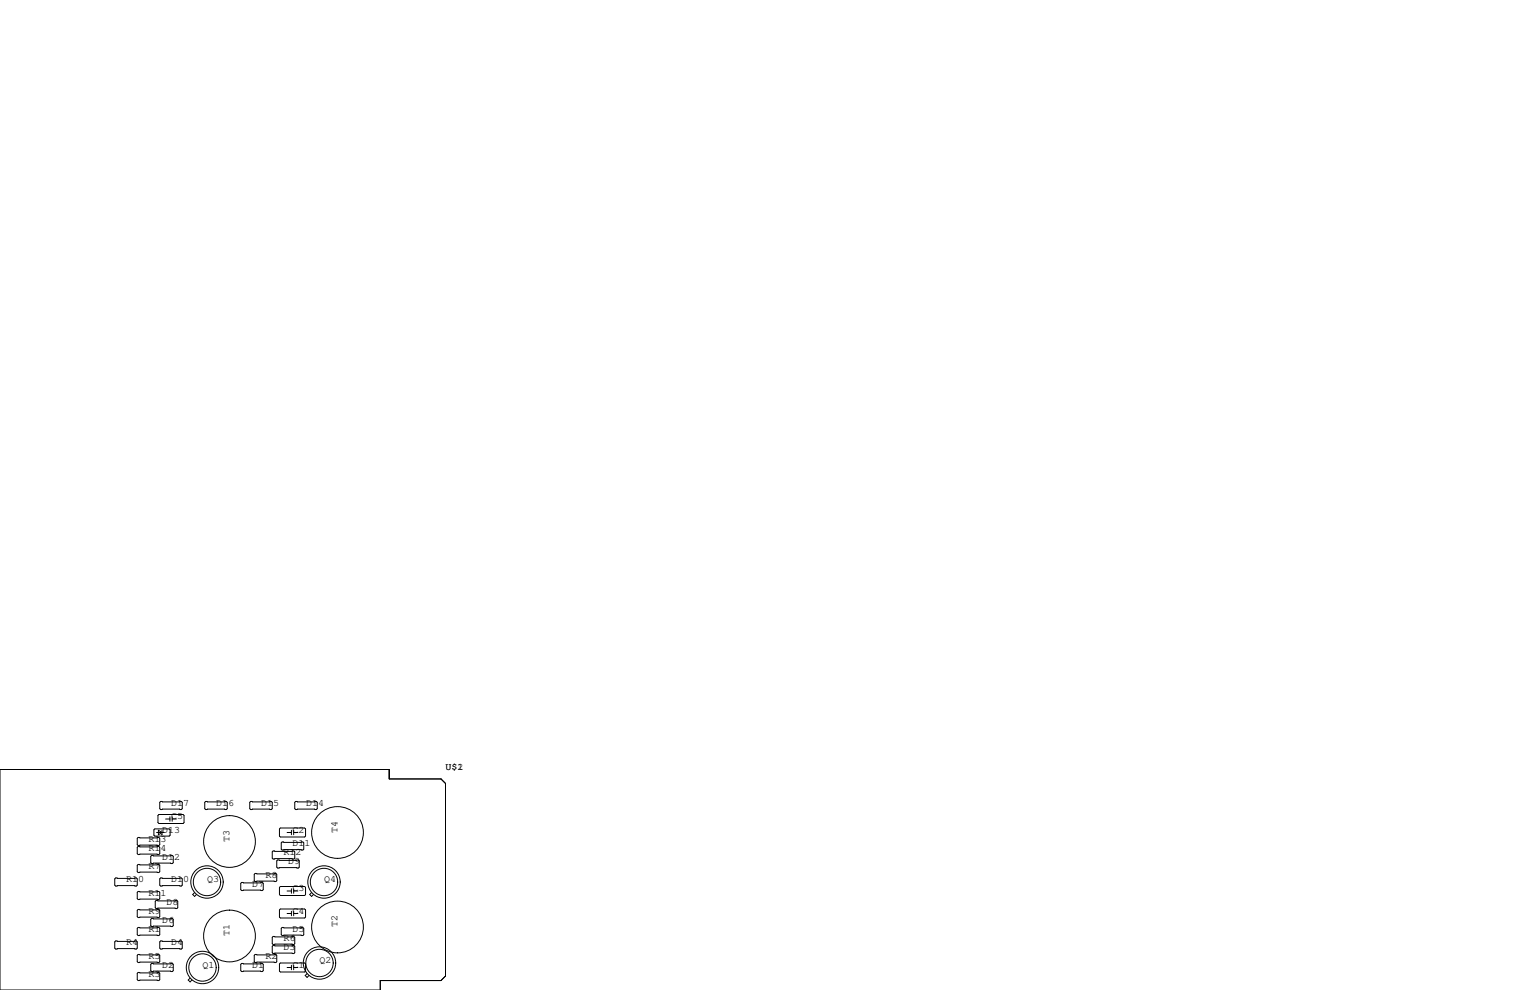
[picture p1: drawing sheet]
<svg xmlns="http://www.w3.org/2000/svg" width="432mm" height="279mm" viewBox="0 0 432 279" stroke-linecap="round" stroke-linejoin="round" font-family="sans-serif">
<g fill="none" stroke="#000" stroke-width=".28">
<path d="M0 217.2h109.9v2.6h14.6l1.2 1.3v54.4l-1.2 1.2h-17.2v2.7h-107.3zM39 238.9h5.8l.3 .2v1.8l-.3 .3h-5.8l-.3-.3v-1.8zM39 236.3h5.8l.3 .3v1.8l-.3 .2h-5.8l-.3-.2v-1.8zM43.4 234.2l.3-.3h4.1l.2 .3v1.5l-.2 .3h-4.1l-.3-.3zM44.2 234.9h2.2M44.6 230.1l.2-.2h6.9l.2 .2v2.1l-.2 .2h-6.9l-.2-.2zM44.7 234.3l1 .6-1 .7zM45.3 226.2h5.9l.2 .2v1.8l-.2 .3h-5.9l-.2-.3v-1.8zM45.7 234.3v1.3h-.2M46.7 231.1h1.3M48 230.5v1.3M48.6 231.1h1.2"/>
<path d="M48.6 230.5v1.3M58 226.2h5.9l.2 .2v1.8l-.2 .3h-5.9l-.2-.3v-1.8zM70.7 226.2h5.9l.2 .2v1.8l-.2 .3h-5.9l-.2-.3v-1.8zM78.9 233.9l.2-.2h6.9l.2 .2v2.1l-.2 .2h-6.9l-.2-.2zM79.6 237.6h5.9l.2 .3v1.7l-.2 .3h-5.9l-.2-.3v-1.7zM81 234.9h1.2M82.2 234.3v1.3M82.9 234.3v1.3M82.9 234.9h1.2M83.4 226.2h5.9l.2 .2v1.8l-.2 .3h-5.9l-.2-.3v-1.8zM32.6 247.8h5.9l.2 .2v1.8l-.2 .3h-5.9l-.2-.3v-1.8zM38.7 251.8l.3-.2h5.8l.3 .2v1.8l-.3 .3h-5.8l-.3-.3z"/>
<path d="M38.7 256.9l.3-.2h5.8l.3 .2v1.8l-.3 .3h-5.8l-.3-.3zM39 244h5.8l.3 .2v1.8l-.3 .3h-5.8l-.3-.3v-1.8zM42.5 259.5l.3-.3h5.8l.3 .3v1.7l-.3 .3h-5.8l-.3-.3zM42.8 241.4h5.8l.3 .3v1.8l-.3 .2h-5.8l-.3-.2v-1.8zM43.8 254.4l.3-.3h5.8l.3 .3v1.8l-.3 .2h-5.8l-.3-.2zM45.1 248l.2-.2h5.9l.2 .2v1.8l-.2 .3h-5.9l-.2-.3zM54.9 251.9l-.5 .6 .5 .5 .5-.5M67.9 249.3l.3-.3h5.8l.3 .3v1.8l-.3 .2h-5.8l-.3-.2zM71.8 246.8l.2-.3h5.9l.2 .3v1.7l-.2 .3h-5.9l-.2-.3zM77.1 240.2h5.8l.3 .2v1.8l-.3 .2h-5.8l-.3-.2v-1.8zM78.4 242.7h5.8l.3 .3v1.7l-.3 .3h-5.8l-.3-.3v-1.7zM78.9 250.4l.2-.2h6.9l.2 .2v2.1l-.2 .2h-6.9l-.2-.2z"/>
<path d="M78.9 256.8l.2-.3h6.9l.2 .3v2l-.2 .3h-6.9l-.2-.3zM81 257.8h1.2M81 251.5h1.2M82.2 250.8v1.3M82.2 257.2v1.2M82.9 257.8h1.2M82.9 250.8v1.3M82.9 257.2v1.2M82.9 251.5h1.2M87.9 251.9l-.5 .6 .5 .5 .6-.5M32.6 265.6h5.9l.2 .2v1.8l-.2 .2h-5.9l-.2-.2v-1.8zM38.7 274.7l.3-.3h5.8l.3 .3v1.8l-.3 .2h-5.8l-.3-.2z"/>
<path d="M38.7 262l.3-.3h5.8l.3 .3v1.8l-.3 .2h-5.8l-.3-.2zM38.7 269.6l.3-.2h5.8l.3 .2v1.8l-.3 .3h-5.8l-.3-.3zM42.5 272.2l.3-.3h5.8l.3 .3v1.7l-.3 .3h-5.8l-.3-.3zM45.1 265.8l.2-.2h5.9l.2 .2v1.8l-.2 .2h-5.9l-.2-.2zM53.6 276l-.5 .6 .5 .5 .6-.5M67.9 272.2l.3-.3h5.8l.3 .3v1.7l-.3 .3h-5.8l-.3-.3zM71.8 269.6l.2-.2h5.9l.2 .2v1.8l-.2 .3h-5.9l-.2-.3zM76.8 264.5l.3-.2h5.8l.3 .2v1.8l-.3 .3h-5.8l-.3-.3zM76.8 267.1l.3-.3h5.8l.3 .3v1.8l-.3 .2h-5.8l-.3-.2zM78.9 272l.2-.2h6.9l.2 .2v2.1l-.2 .2h-6.9l-.2-.2zM79.4 262l.2-.3h5.9l.2 .3v1.8l-.2 .2h-5.9l-.2-.2zM81 273h1.2"/>
<path d="M82.2 272.4v1.3M82.9 272.4v1.3M82.9 273h1.2M86.7 274.8l-.6 .5 .6 .5 .5-.5"/>
<circle cx="64.8" cy="237.5" r="7.3"/>
<circle cx="95.3" cy="234.9" r="7.3"/>
<circle cx="58.4" cy="248.9" r="4.6"/>
<circle cx="58.4" cy="248.9" r="3.9"/>
<circle cx="91.4" cy="248.9" r="4.6"/>
<circle cx="91.4" cy="248.9" r="3.9"/>
<circle cx="57.1" cy="273" r="4.6"/>
<circle cx="57.1" cy="273" r="3.9"/>
<circle cx="64.8" cy="264.2" r="7.3"/>
<circle cx="90.2" cy="271.8" r="4.6"/>
<circle cx="90.2" cy="271.8" r="3.9"/>
<circle cx="95.3" cy="261.6" r="7.3"/>
</g>
<g font-size="2.8">
<text x="125.7" y="217.2">U$1</text>
<text x="129.1" y="217.2">2</text>
<text x="48.3" y="227.3">D17</text>
<text x="61" y="227.3">D16</text>
<text x="73.7" y="227.3">D15</text>
<text x="86.4" y="227.3">D14</text>
<text x="48.3" y="231.1">C5</text>
<text x="41.9" y="237.5">R13</text>
<text x="45.7" y="234.9">D13</text>
<text x="64.8" y="237.5" transform="rotate(-90 64.8 237.5)">T3</text>
<text x="82.5" y="238.8">D11</text>
<text x="82.5" y="234.9">C2</text>
<text x="95.2" y="234.9" transform="rotate(-90 95.2 234.9)">T4</text>
<text x="41.9" y="240">R14</text>
<text x="41.9" y="245.1">R7</text>
<text x="45.7" y="242.6">D12</text>
<text x="80" y="241.3">R12</text>
<text x="81.3" y="243.8">D9</text>
<text x="35.6" y="248.9">R10</text>
<text x="48.3" y="248.9">D10</text>
<text x="58.4" y="248.9">Q3</text>
<text x="71.1" y="250.2">D7</text>
<text x="74.9" y="247.6">R8</text>
<text x="82.5" y="251.5">C3</text>
<text x="91.4" y="248.9">Q4</text>
<text x="41.9" y="257.8">R9</text>
<text x="41.9" y="252.7">R11</text>
<text x="47" y="255.3">D8</text>
<text x="82.5" y="257.8">C4</text>
<text x="41.9" y="262.9">R1</text>
<text x="45.7" y="260.3">D6</text>
<text x="82.5" y="262.9">D5</text>
<text x="95.2" y="261.6" transform="rotate(-90 95.2 261.6)">T2</text>
<text x="35.6" y="266.7">R4</text>
<text x="48.3" y="266.7">D4</text>
<text x="64.8" y="264.2" transform="rotate(-90 64.8 264.2)">T1</text>
<text x="80" y="265.4">R6</text>
<text x="80" y="268">D3</text>
<text x="41.9" y="275.6">R3</text>
<text x="41.9" y="270.5">R5</text>
<text x="45.7" y="273">D2</text>
<text x="57.1" y="273">Q1</text>
<text x="71.1" y="273">D1</text>
<text x="74.9" y="270.5">R2</text>
<text x="82.5" y="273">C1</text>
<text x="90.2" y="271.8">Q2</text>
</g>
</svg>
